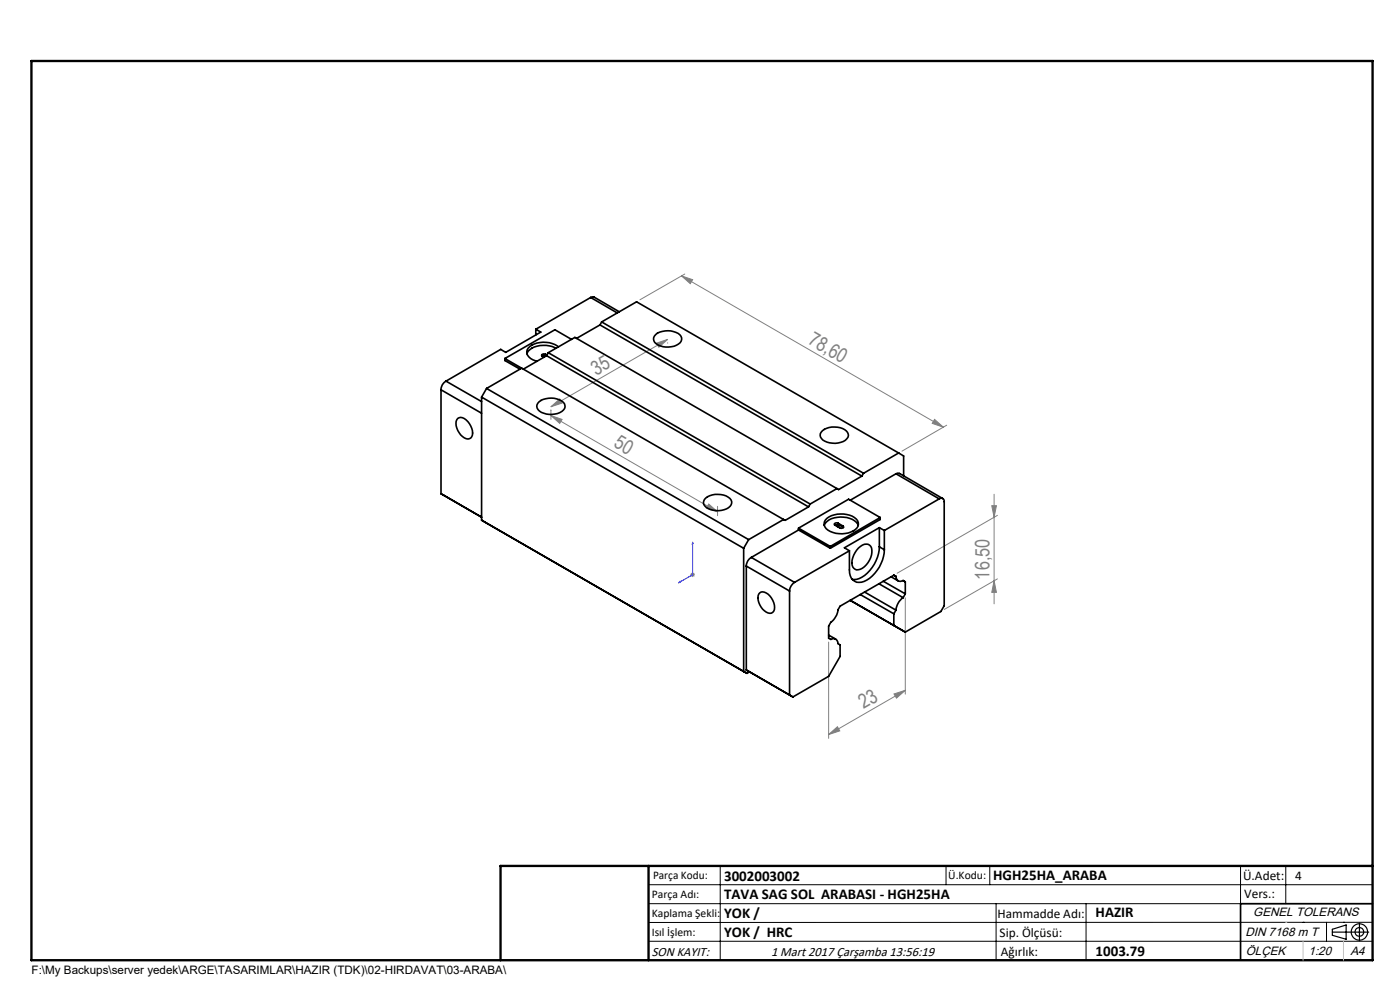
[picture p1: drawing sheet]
<svg xmlns="http://www.w3.org/2000/svg" width="297mm" height="210mm" viewBox="0 0 297 210" stroke-linecap="round" stroke-linejoin="round" font-family="sans-serif">
<g fill="none" stroke="#000" stroke-width=".25">
<path d="M282.6 197.7h7.8M282.6 197.1l3-.9v3l-3-.8zM288.4 195.8v3.8M106.2 203.7h185"/>
<circle cx="288.4" cy="197.7" r="1.74"/>
<circle cx="288.4" cy="197.7" r=".93"/>
</g>
<path d="M146.9 115l.1 .3-.1 .1zM146.9 115v6.9l-3 1.7M144.2 123.4v.1l-.3 .1z" fill="none" stroke="#00f" stroke-width=".21"/>
<g fill="none" stroke="#808080" stroke-width=".21">
<path d="M144.6 58.5l2.3 .8-.5 .9zM144.6 58.5l55.5 32.1M145.3 58.1l-9.6 5.5M139.2 72.8l2.4-.8-1.8 1.7zM141.6 72.7v.1M141.6 72l-24.7 14.3M116.9 88.2l2.3 .8-.5 .8zM116.9 88.2l35.3 20.4M116.9 86.3l1.8-1.7 .5 .9zM116.9 87v2M198.3 89l1.8 1.6-2.3-.8zM200.8 90.2l-9.5 5.5"/>
<path d="M150.4 106.9l1.8 1.7-2.3-.8zM152.2 107.4v2M210.4 107.3h1l-.5 2.4zM210.9 104.8v23.3M211.6 109.3l-21.3 12.3M146.4 121.9h1M146.6 121.6l.7 .7M146.9 121.4v1M147.3 121.6l-.7 .7M175.8 136.2v20.4M192.1 126.8v20.4M210.9 123.2l.5 2.5h-1z"/>
<path d="M211.6 122.8l-11.3 6.5M175.8 155.8l1.9-1.6 .5 .8zM189.7 147.2l2.4-.8-1.9 1.7zM192.1 146.4l-16.3 9.4"/>
</g>
<g fill="none" stroke="#000" stroke-width=".21">
<path d="M137.6 187.7h153.6M137.6 191.7h153.6M137.6 199.7h153.6M152.8 183.7v20M200.7 183.7v4M210 183.7v4M211.3 191.7v12M230.4 191.7v12M263.2 183.7v20M272.8 183.7v8M276.4 195.6h.1M281.4 195.6v4.1"/>
<path d="M285 195.6h.1M291.2 195.6l-153.6 .1"/>
</g>
<path d="M291.2 191.7h-28v12" fill="none" stroke="#000" stroke-width=".35"/>
<path d="M6.7 12.9h284.5v190.8h-284.5zM137.6 183.7v20M291.2 183.7h-185v20" fill="none" stroke="#000" stroke-width=".5"/>
<path d="M276.4 199.7v4M285 199.7v4" fill="none" stroke="#c0c0c0" stroke-width=".21"/>
<path d="M272.8 195.6h.1" fill="none" stroke="#c0c0c0" stroke-width=".25"/>
<path d="M143.9 123.6l.3-.1v-.1zM146.9 115v.4l.1-.1z" fill="#00f"/>
<g fill="#808080">
<path d="M139.2 72.8l2.4-.8-1.8 1.7zM116.9 86.3l1.8-1.7 .5 .9zM189.7 147.2l2.4-.8-1.9 1.7zM175.8 155.8l1.9-1.6 .5 .8z"/>
<path d="M210.4 107.3h1l-.5 2.4zM210.9 123.2l.5 2.5h-1z"/>
<path d="M116.9 88.2l2.3 .8-.5 .8zM150.4 106.9l1.8 1.7-2.3-.8z"/>
<path d="M144.6 58.5l2.3 .8-.5 .9zM198.3 89l1.8 1.6-2.3-.8z"/>
</g>
<g fill="none" stroke="#000" stroke-width=".35">
<path d="M107.1 76.1v.4l3.2 1.8M107.1 76.1l3.6 2M110.7 78.1l-7.5 4.3M110.7 78.1l55.5 32.1M113.7 69.8l1 .6-7.4 4.3-1.1-.6-11.6 6.7M113.7 69.8v1.2M115.7 75.2a.4 .4 0 0 0-.5-.2 .4 .4 0 0 0-.2 .6l.4 .2M115.7 75.4l-.3-.1-.5 .2M115.7 75.2l.3 .1M115.7 75.4l.2 .1M115.7 75.2v.2M116 75.5l55.5 32"/>
<path d="M116 75.5l-5 2.8M116.3 74.8l55.6 32.1M116.3 74.8l-.3 .7M116.3 74.8l5.7-3.2 55.6 32M118 73.9a5.4 5.4 0 0 0-6 .6l-.2 .5M118.5 73.6a5.1 5.1 0 0 0-6.5 .3 1.44 1.44 0 0 0 .6 2.2l1.3 .6M121.2 72l-3.5-2.1-10.6 6.2M125.3 63.1l.7-.1 5.4 3.1M125.3 63.1l-11.6 6.7M125.3 63.1l5.7 3.3M127.3 68.9l55.5 32.1M127.3 68.9l-5 2.9"/>
<path d="M127.6 68.3l55.6 32.1M127.6 68.3l-.3 .6M127.6 68.3l7.4-4.3 55.6 32.1M139.1 70.9a4.2 4.2 0 0 1 5.4 .4 1.36 1.36 0 0 1-1 1.9 3.8 3.8 0 0 1-4.8-.9 1.16 1.16 0 0 1 .4-1.4zM93.6 82.7l8.6 5M93.6 82.7v22M94.6 80.8a2.11 2.11 0 0 0-1 1.9M94.6 80.8l7.6 4.4M97.1 88.8a1.63 1.63 0 0 1 2.2 .7 2.77 2.77 0 0 1 .6 3.4 1.65 1.65 0 0 1-2.2-.7 2.82 2.82 0 0 1-.6-3.4zM102.2 84.2l55.6 32.1M102.2 84.2v26.1M103.2 82.4l-1 1.8"/>
<path d="M103.2 82.4l55.6 32.1M114.4 85.2a4.2 4.2 0 0 1 5.3 .4 1.36 1.36 0 0 1-.9 1.9 4.3 4.3 0 0 1-4.6-.6 1.14 1.14 0 0 1 .2-1.7zM174.5 91.4a4.2 4.2 0 0 1 5.3 .3 1.34 1.34 0 0 1-.9 2 4.4 4.4 0 0 1-4.6-.7 1.1 1.1 0 0 1 .2-1.6zM190.6 96.1l1.1 .6v4.3M190.6 96.1l-7.4 4.3M93.6 104.7l8.6 5M93.6 104.7l.7 .4M102.2 110.3l56.3 32.5M102.2 110.3l.7 .5M149.7 105.6a4.2 4.2 0 0 1 5.4 .4 1.39 1.39 0 0 1-1 1.9 4 4 0 0 1-4.8-.9 1.27 1.27 0 0 1 .4-1.4zM157.8 116.3v26.1l.7 .4M158.8 114.5l-1 1.8"/>
<path d="M159.4 118.2a2.11 2.11 0 0 0-1.1 1.9M159.4 118.2l9.2 5.3M166.2 110.2l-7.4 4.3M169.4 112.4l-10 5.8M169.4 112.4l6.7 3.9M169.4 112v.4M169.4 112l6.7 3.9M171.5 107.5l-4.9 2.9-.4-.2M171.9 106.9l-.4 .6M174.9 111.4a3.4 3.4 0 0 1 3.4-1.7 3.7 3.7 0 0 1 3.8 1.7M175.1 110.3a5.2 5.2 0 0 1 6.5-.2 1.49 1.49 0 0 1-.6 2.5 5.4 5.4 0 0 1-5.7-.5 1.35 1.35 0 0 1-.2-1.8zM176.1 115.9v.4"/>
<path d="M177.1 111.4l1.4 .7 .4-.2-.1-.3M177.1 111.4l.4-.1 .4 .2M177.6 103.6l-5.7 3.3M177.8 111h-.7l-.1 .2 .1 .2M177.8 111.3l.1 .3-.2 .1M177.8 111l1 .6M177.8 111.3l1 .5M177.8 111v.3M178.8 111.6v.2M178.8 111.8l.1 .1M180.2 116.8l-11.6 6.7M182.1 116.3a1.72 1.72 0 0 1 2.6-.4 3.9 3.9 0 0 1-3 5 1.56 1.56 0 0 1-.9-2.1l.3-1.1z"/>
<path d="M182.8 101l-4.9 2.8-.3-.2M183.2 100.4l-.4 .6M186.5 116a7.7 7.7 0 0 1-4.8 6.9h-.9M186.5 111.9l1.1 .6M186.5 111.9l-7.4 4.3 1.1 .6M186.5 111.9v4.1M186.5 116l1.1 .6M186.7 109.8v.4l-10.6 6.1M186.7 109.8l-6.7-3.9-10.6 6.1M186.7 109.8l-10.6 6.1M187.6 116.6a7.7 7.7 0 0 1-4.8 6.9 2.19 2.19 0 0 1-2.6-2.6v-4.1M187.6 112.5v4.1"/>
<path d="M190.1 100.5l.7-.1 9.2 5.4M190.1 100.5l-9.7 5.6M190.1 100.5l9.1 5.3M199.2 105.8a.65 .65 0 0 1 .8 0 .65 .65 0 0 1 .3 .6v22.1l-.7 1.2-7.5 4.4-11.7-6.8M199.2 105.8l-11.6 6.7M158.3 120.1l9.2 5.3M158.3 120.1v22M161.2 125.8a1.82 1.82 0 0 1 2.5 1.1l.2 .4a2.22 2.22 0 0 1 0 2.6 1.65 1.65 0 0 1-2.1-.7 2.77 2.77 0 0 1-.6-3.4zM167.5 125.4v22M168.6 123.5a2.33 2.33 0 0 0-1.1 1.9M175.8 134.7l1.5 .9M182.5 126.1l7.1 4.1"/>
<path d="M183.4 125.6l6.7 3.8M186.4 123.8l5.2 3M187.4 123.3l4.7 2.7M189 122.3l1.5 .9M189.6 130.2v2.5M190.1 129.4l-.5 .8M191.6 126.8a3.6 3.6 0 0 0-1.5 2.6M192.1 126v-2.6l-.5-.3a.95 .95 0 0 1-1.1 .1 .95 .95 0 0 1-.4-.9l-.5-.3-11.4 6.6-.4 .8a3.9 3.9 0 0 1-1.6 2.6l-.4 .8v2.6l.4 .2a.96 .96 0 0 1 1.1 0 .96 .96 0 0 1 .5 .9l.4 .3v2.4l-2.4 4.3-7.6 4.3M192.1 126l-.5 .8M158.3 142.1l9.2 5.3M158.3 142.1l.7 .4M159 142.5l-.5 .3"/>
<path d="M159 142.5l9.2 5.3M167.5 147.4l.7 .4"/>
</g>
<g font-size="4.2" fill="#808080">
<text x="171.2" y="72.8" transform="rotate(30 171.2 72.8)">78,60</text>
<text x="126.5" y="79.7" transform="rotate(-30 126.5 79.7)">35</text>
<text x="130" y="94.6" transform="rotate(30 130 94.6)">50</text>
<text x="209.9" y="122.9" transform="rotate(-90 209.9 122.9)">16,50</text>
<text x="183.2" y="150.4" transform="rotate(-30 183.2 150.4)">23</text>
</g>
<g font-size="3.2">
<text x="153.6" y="186.8">3002003002</text>
<text x="153.6" y="190.8">TAVA SAG SOL ARABASI - HGH25HA</text>
<text x="210.7" y="186.6">HGH25HA_ARABA</text>
<text x="153.6" y="194.8">YOK /</text>
<text x="232.4" y="194.5">HAZIR</text>
<text x="153.6" y="198.8">YOK / HRC</text>
<text x="232.4" y="202.8">1003.79</text>
</g>
<g font-size="2.8">
<text x="263.7" y="186.7">Ü.Adet:</text>
<text x="263.9" y="190.5">Vers.:</text>
<text x="274.7" y="186.7">4</text>
<text x="211.6" y="194.8">Hammadde Adı:</text>
<text x="138.3" y="202.8">SON KAYIT:</text>
<text x="163.6" y="202.8">1 Mart 2017 Çarşamba 13:56:19</text>
<text x="212.1" y="198.7">Sip. Ölçüsü:</text>
<text x="212.3" y="202.7">Ağırlık:</text>
</g>
<g font-size="2.6">
<text x="265.9" y="194.4">GENEL TOLERANS</text>
<text x="264.2" y="198.5">DIN 7168 m T</text>
<text x="264.3" y="202.6">ÖLÇEK</text>
<text x="277.6" y="202.6">1:20</text>
<text x="286.5" y="202.6">A4</text>
</g>
<g font-size="2.5">
<text x="138.3" y="190.5">Parça Adı:</text>
<text x="138.5" y="186.5">Parça Kodu:</text>
<text x="201.2" y="186.5">Ü.Kodu:</text>
<text x="138.3" y="194.5">Kaplama Şekli:</text>
<text x="138.3" y="198.6">Isıl İşlem:</text>
<text x="6.7" y="206.7">F:\My Backups\server yedek\ARGE\TASARIMLAR\HAZIR (TDK)\02-HIRDAVAT\03-ARABA\</text>
</g>
</svg>
